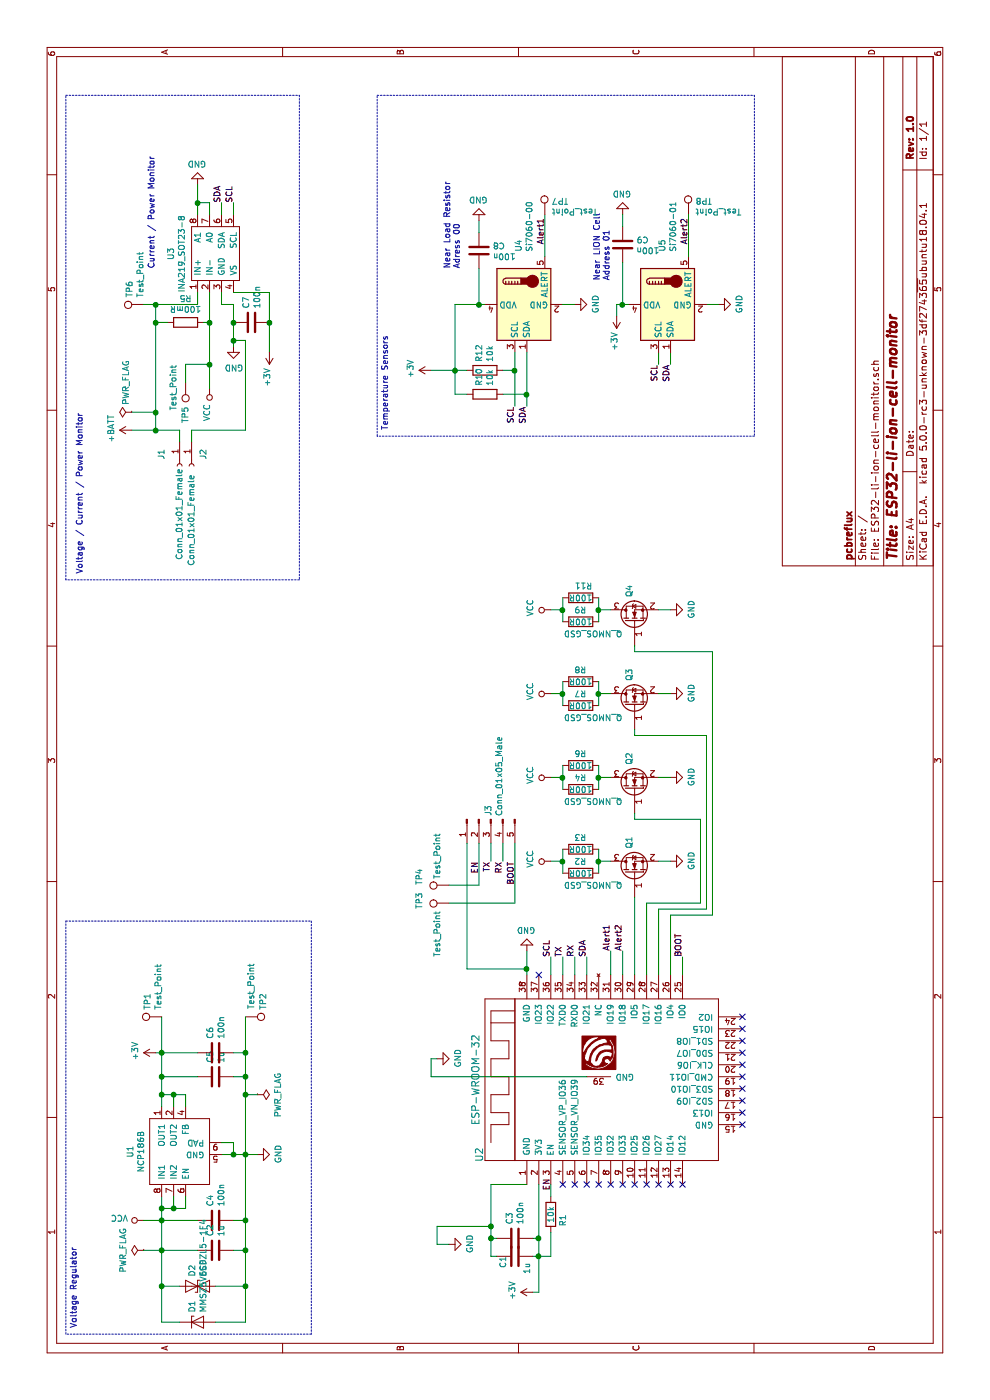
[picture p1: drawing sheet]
EESchema Schematic File Version 4
LIBS:ESP32-li-ion-cell-monitor-cache
EELAYER 26 0
EELAYER END
$Descr A4 11693 8268
encoding utf-8
Sheet 1 1
Title "ESP32-li-ion-cell-monitor"
Date ""
Rev "1.0"
Comp "pcbreflux"
Comment1 ""
Comment2 ""
Comment3 ""
Comment4 ""
$EndDescr
$Comp
L module:ESP-WROOM-32 U2
U 1 1
P 2700 5200
F 0 "U2" H 2050 6400 60  0000 C CNN
F 1 "ESP-WROOM-32" H 2675 6431 60  0000 C CNN
F 2 "module:ESP-WROOM-32-short" H 3150 4900 60  0001 C CNN
F 3 "" H 3150 4900 60  0001 C CNN
	1    2700 5200
	1    0    0    -1  
$EndComp
$Comp
L module:Si7060 U4
U 1 1
P 9150 4400
F 0 "U4" H 9591 4471 50  0000 L CNN
F 1 "Si7060-00" H 9591 4380 50  0000 L CNN
F 2 "Package_TO_SOT_SMD:SOT-23-5" H 9150 4000 50  0001 C CNN
F 3 "https://www.silabs.com/documents/public/data-sheets/Si7050-1-3-4-5-A20.pdf" H 8950 4700 50  0001 C CNN
	1    9150 4400
	1    0    0    -1  
$EndComp
$Comp
L Device:C C4
U 1 1
P 1500 1800
F 0 "C4" H 1615 1846 50  0000 L CNN
F 1 "100n" H 1615 1755 50  0000 L CNN
F 2 "Capacitor_SMD:C_0603_1608Metric" H 1538 1650 50  0001 C CNN
F 3 "~" H 1500 1800 50  0001 C CNN
	1    1500 1800
	1    0    0    -1  
$EndComp
$Comp
L Device:C C2
U 1 1
P 1250 1800
F 0 "C2" H 1365 1846 50  0000 L CNN
F 1 "1u" H 1365 1755 50  0000 L CNN
F 2 "Capacitor_SMD:C_0805_2012Metric" H 1288 1650 50  0001 C CNN
F 3 "~" H 1250 1800 50  0001 C CNN
	1    1250 1800
	1    0    0    -1  
$EndComp
$Comp
L Device:C C5
U 1 1
P 2700 1800
F 0 "C5" H 2815 1846 50  0000 L CNN
F 1 "1u" H 2815 1755 50  0000 L CNN
F 2 "Capacitor_SMD:C_0805_2012Metric" H 2738 1650 50  0001 C CNN
F 3 "~" H 2700 1800 50  0001 C CNN
	1    2700 1800
	1    0    0    -1  
$EndComp
$Comp
L Device:C C6
U 1 1
P 2900 1800
F 0 "C6" H 3015 1846 50  0000 L CNN
F 1 "100n" H 3015 1755 50  0000 L CNN
F 2 "Capacitor_SMD:C_0603_1608Metric" H 2938 1650 50  0001 C CNN
F 3 "~" H 2900 1800 50  0001 C CNN
	1    2900 1800
	1    0    0    -1  
$EndComp
$Comp
L power:GND #PWR04
U 1 1
P 2050 2150
F 0 "#PWR04" H 2050 1900 50  0001 C CNN
F 1 "GND" H 2055 1977 50  0000 C CNN
F 2 "" H 2050 2150 50  0001 C CNN
F 3 "" H 2050 2150 50  0001 C CNN
	1    2050 2150
	1    0    0    -1  
$EndComp
$Comp
L power:PWR_FLAG #FLG01
U 1 1
P 1250 1200
F 0 "#FLG01" H 1250 1275 50  0001 C CNN
F 1 "PWR_FLAG" H 1250 1374 50  0000 C CNN
F 2 "" H 1250 1200 50  0001 C CNN
F 3 "~" H 1250 1200 50  0001 C CNN
	1    1250 1200
	1    0    0    -1  
$EndComp
Wire Wire Line
	1250 1950 1250 2050
Wire Wire Line
	1250 2050 1500 2050
Wire Wire Line
	1500 2050 1500 1950
Wire Wire Line
	1500 2050 2050 2050
Connection ~ 1500 2050
Wire Wire Line
	2700 2050 2700 1950
Connection ~ 2050 2050
Wire Wire Line
	2700 2050 2900 2050
Wire Wire Line
	2900 2050 2900 1950
Connection ~ 2700 2050
Wire Wire Line
	2700 1350 2700 1650
Wire Wire Line
	2700 1350 2900 1350
Wire Wire Line
	2900 1350 2900 1650
Wire Wire Line
	1500 1350 1500 1650
Wire Wire Line
	1500 1350 1250 1350
Wire Wire Line
	1250 1350 1250 1650
Connection ~ 1500 1350
Wire Wire Line
	2050 2050 2050 2150
Connection ~ 1250 1350
$Comp
L power:+BATT #PWR08
U 1 1
P 8100 1100
F 0 "#PWR08" H 8100 950 50  0001 C CNN
F 1 "+BATT" H 8115 1273 50  0000 C CNN
F 2 "" H 8100 1100 50  0001 C CNN
F 3 "" H 8100 1100 50  0001 C CNN
	1    8100 1100
	1    0    0    -1  
$EndComp
Wire Wire Line
	1250 1200 1250 1350
Wire Wire Line
	2900 1300 2900 1350
Connection ~ 2900 1350
$Comp
L Device:C C1
U 1 1
P 1200 4300
F 0 "C1" H 1100 4400 50  0000 L CNN
F 1 "1u" H 1050 4200 50  0000 L CNN
F 2 "Capacitor_SMD:C_0805_2012Metric" H 1238 4150 50  0001 C CNN
F 3 "~" H 1200 4300 50  0001 C CNN
	1    1200 4300
	1    0    0    -1  
$EndComp
$Comp
L power:GND #PWR02
U 1 1
P 1300 3750
F 0 "#PWR02" H 1300 3500 50  0001 C CNN
F 1 "GND" H 1305 3577 50  0000 C CNN
F 2 "" H 1300 3750 50  0001 C CNN
F 3 "" H 1300 3750 50  0001 C CNN
	1    1300 3750
	1    0    0    -1  
$EndComp
$Comp
L Device:R R1
U 1 1
P 1550 4600
F 0 "R1" V 1650 4550 50  0000 C CNN
F 1 "10k" V 1550 4600 50  0000 C CNN
F 2 "Resistor_SMD:R_0603_1608Metric" V 1480 4600 50  0001 C CNN
F 3 "~" H 1550 4600 50  0001 C CNN
	1    1550 4600
	0    1    1    0   
$EndComp
$Comp
L Device:C C3
U 1 1
P 1350 4300
F 0 "C3" H 1465 4346 50  0000 L CNN
F 1 "100n" H 1465 4255 50  0000 L CNN
F 2 "Capacitor_SMD:C_0603_1608Metric" H 1388 4150 50  0001 C CNN
F 3 "~" H 1350 4300 50  0001 C CNN
	1    1350 4300
	1    0    0    -1  
$EndComp
Wire Wire Line
	1350 4500 1350 4450
Wire Wire Line
	1350 4500 1200 4500
Wire Wire Line
	1200 4500 1200 4450
Connection ~ 1350 4500
Wire Wire Line
	1800 4400 1800 4100
Wire Wire Line
	1800 4100 1450 4100
Wire Wire Line
	1350 4100 1350 4150
Wire Wire Line
	1350 4100 1200 4100
Wire Wire Line
	1200 4100 1200 4150
Connection ~ 1350 4100
Wire Wire Line
	1450 4100 1450 3650
Wire Wire Line
	1450 3650 1300 3650
Wire Wire Line
	1300 3650 1300 3750
Connection ~ 1450 4100
Wire Wire Line
	1450 4100 1350 4100
Wire Wire Line
	1350 4500 1800 4500
Wire Wire Line
	1800 4600 1700 4600
Wire Wire Line
	1400 4600 1200 4600
Wire Wire Line
	1200 4600 1200 4500
Connection ~ 1200 4500
Wire Wire Line
	1200 4500 900  4500
Wire Wire Line
	900  4500 900  4450
$Comp
L power:GND #PWR07
U 1 1
P 3750 4400
F 0 "#PWR07" H 3750 4150 50  0001 C CNN
F 1 "GND" H 3755 4227 50  0000 C CNN
F 2 "" H 3750 4400 50  0001 C CNN
F 3 "" H 3750 4400 50  0001 C CNN
	1    3750 4400
	0    -1   -1   0   
$EndComp
Wire Wire Line
	3600 4400 3550 4400
$Comp
L power:GND #PWR05
U 1 1
P 2850 3650
F 0 "#PWR05" H 2850 3400 50  0001 C CNN
F 1 "GND" H 2855 3477 50  0000 C CNN
F 2 "" H 2850 3650 50  0001 C CNN
F 3 "" H 2850 3650 50  0001 C CNN
	1    2850 3650
	1    0    0    -1  
$EndComp
Wire Wire Line
	2850 3650 2850 3600
Wire Wire Line
	2850 3600 2700 3600
Wire Wire Line
	2700 3600 2700 4900
Wire Wire Line
	8300 4400 8400 4400
Wire Wire Line
	8650 5600 8750 5600
$Comp
L power:GND #PWR023
U 1 1
P 9150 4800
F 0 "#PWR023" H 9150 4550 50  0001 C CNN
F 1 "GND" H 9155 4627 50  0000 C CNN
F 2 "" H 9150 4800 50  0001 C CNN
F 3 "" H 9150 4800 50  0001 C CNN
	1    9150 4800
	1    0    0    -1  
$EndComp
$Comp
L power:GND #PWR024
U 1 1
P 9150 6000
F 0 "#PWR024" H 9150 5750 50  0001 C CNN
F 1 "GND" H 9155 5827 50  0000 C CNN
F 2 "" H 9150 6000 50  0001 C CNN
F 3 "" H 9150 6000 50  0001 C CNN
	1    9150 6000
	1    0    0    -1  
$EndComp
Wire Wire Line
	9150 4800 9150 4700
Wire Wire Line
	9150 6000 9150 5900
$Comp
L Device:R R12
U 1 1
P 8600 4050
F 0 "R12" H 8530 4004 50  0000 R CNN
F 1 "10k" H 8530 4095 50  0000 R CNN
F 2 "Resistor_SMD:R_0603_1608Metric" V 8530 4050 50  0001 C CNN
F 3 "~" H 8600 4050 50  0001 C CNN
	1    8600 4050
	-1   0    0    1   
$EndComp
$Comp
L Device:R R10
U 1 1
P 8400 4050
F 0 "R10" H 8330 4004 50  0000 R CNN
F 1 "10k" H 8330 4095 50  0000 R CNN
F 2 "Resistor_SMD:R_0603_1608Metric" V 8330 4050 50  0001 C CNN
F 3 "~" H 8400 4050 50  0001 C CNN
	1    8400 4050
	-1   0    0    1   
$EndComp
Wire Wire Line
	8750 4300 8600 4300
Wire Wire Line
	8650 5500 8750 5500
Wire Wire Line
	8400 3800 8400 3900
Wire Wire Line
	8600 3800 8600 3900
Wire Wire Line
	9150 4050 9150 4000
Wire Wire Line
	9150 3800 8600 3800
Connection ~ 8600 3800
Wire Wire Line
	8400 4200 8400 4400
Connection ~ 8400 4400
Wire Wire Line
	8400 4400 8750 4400
Wire Wire Line
	8600 4200 8600 4300
Connection ~ 8600 4300
Wire Wire Line
	8600 4300 8300 4300
Text Label 9650 4550 0    50   ~ 0
Alert1
Text Label 9650 5750 0    50   ~ 0
Alert2
Text Label 3750 5100 0    50   ~ 0
Alert1
Text Label 3750 5200 0    50   ~ 0
Alert2
Wire Wire Line
	3750 5100 3550 5100
Wire Wire Line
	3750 5200 3550 5200
Text Notes 6900 700  0    50   ~ 0
Voltage / Current / Power Monitor
$Comp
L Device:Q_NMOS_GSD Q1
U 1 1
P 4400 5300
F 0 "Q1" H 4605 5346 50  0000 L CNN
F 1 "Q_NMOS_GSD" V 4300 5400 50  0000 L CNN
F 2 "Package_TO_SOT_SMD:SOT-23" H 4600 5400 50  0001 C CNN
F 3 "~" H 4400 5300 50  0001 C CNN
	1    4400 5300
	1    0    0    -1  
$EndComp
$Comp
L power:GND #PWR010
U 1 1
P 4500 5600
F 0 "#PWR010" H 4500 5350 50  0001 C CNN
F 1 "GND" H 4505 5427 50  0000 C CNN
F 2 "" H 4500 5600 50  0001 C CNN
F 3 "" H 4500 5600 50  0001 C CNN
	1    4500 5600
	1    0    0    -1  
$EndComp
Wire Wire Line
	4500 5600 4500 5500
$Comp
L Device:R R2
U 1 1
P 4400 4850
F 0 "R2" V 4500 4800 50  0000 L CNN
F 1 "100R" V 4400 4750 50  0000 L CNN
F 2 "Resistor_SMD:R_2512_6332Metric_Pad1.52x3.35mm_HandSolder" V 4330 4850 50  0001 C CNN
F 3 "~" H 4400 4850 50  0001 C CNN
	1    4400 4850
	1    0    0    -1  
$EndComp
Wire Wire Line
	4500 4600 4500 4700
Wire Wire Line
	4500 5000 4500 5100
$Comp
L Connector:Conn_01x05_Male J3
U 1 1
P 4850 4100
F 0 "J3" H 4823 4123 50  0000 R CNN
F 1 "Conn_01x05_Male" H 4823 4032 50  0000 R CNN
F 2 "Connector_PinHeader_2.54mm:PinHeader_1x05_P2.54mm_Horizontal" H 4850 4100 50  0001 C CNN
F 3 "~" H 4850 4100 50  0001 C CNN
	1    4850 4100
	-1   0    0    -1  
$EndComp
Wire Wire Line
	4650 3900 3600 3900
Text Label 1750 4600 0    50   ~ 0
EN
Text Label 4500 4000 2    50   ~ 0
EN
Text Label 3700 5700 0    50   ~ 0
BOOT
Wire Wire Line
	3700 5700 3550 5700
Text Label 4500 4300 2    50   ~ 0
BOOT
Text Label 3700 4700 0    50   ~ 0
TX
Text Label 3700 4800 0    50   ~ 0
RX
Wire Wire Line
	3700 4800 3550 4800
Wire Wire Line
	3700 4700 3550 4700
Text Label 4500 4100 2    50   ~ 0
TX
Text Label 4500 4200 2    50   ~ 0
RX
Wire Wire Line
	4650 4200 4500 4200
$Comp
L Connector:Test_Point TP4
U 1 1
P 4300 3750
F 0 "TP4" H 4300 4000 50  0000 L CNN
F 1 "Test_Point" H 4350 3850 50  0000 L CNN
F 2 "TestPoint:TestPoint_Pad_D2.0mm" H 4500 3750 50  0001 C CNN
F 3 "~" H 4500 3750 50  0001 C CNN
	1    4300 3750
	1    0    0    -1  
$EndComp
Wire Wire Line
	4300 3750 4300 4000
Wire Wire Line
	4300 4000 4650 4000
$Comp
L Connector:Test_Point TP3
U 1 1
P 4150 3750
F 0 "TP3" H 4100 4000 50  0000 L CNN
F 1 "Test_Point" H 3700 3850 50  0000 L CNN
F 2 "TestPoint:TestPoint_Pad_D2.0mm" H 4350 3750 50  0001 C CNN
F 3 "~" H 4350 3750 50  0001 C CNN
	1    4150 3750
	1    0    0    -1  
$EndComp
$Comp
L module:INA219_SOT23-8 U3
U 1 1
P 9550 1700
F 0 "U3" H 9575 1975 50  0000 C CNN
F 1 "INA219_SOT23-8" H 9575 1884 50  0000 C CNN
F 2 "Package_TO_SOT_SMD:TSOT-23-8_HandSoldering" H 9650 1950 50  0001 C CNN
F 3 "" H 9550 1700 50  0001 C CNN
	1    9550 1700
	1    0    0    -1  
$EndComp
Text Label 3700 4600 0    50   ~ 0
SCL
Text Label 3700 4900 0    50   ~ 0
SDA
$Comp
L power:GND #PWR018
U 1 1
P 10150 1650
F 0 "#PWR018" H 10150 1400 50  0001 C CNN
F 1 "GND" H 10155 1477 50  0000 C CNN
F 2 "" H 10150 1650 50  0001 C CNN
F 3 "" H 10150 1650 50  0001 C CNN
	1    10150 1650
	0    -1   -1   0   
$EndComp
Wire Wire Line
	10150 1650 10000 1650
Wire Wire Line
	10000 1650 10000 1750
Wire Wire Line
	10000 1750 9900 1750
Connection ~ 10000 1650
Wire Wire Line
	10000 1650 9900 1650
$Comp
L Device:R R5
U 1 1
P 9000 1550
F 0 "R5" V 8793 1550 50  0000 C CNN
F 1 "100mR" V 8884 1550 50  0000 C CNN
F 2 "Resistor_SMD:R_2512_6332Metric_Pad1.52x3.35mm_HandSolder" V 8930 1550 50  0001 C CNN
F 3 "~" H 9000 1550 50  0001 C CNN
	1    9000 1550
	-1   0    0    1   
$EndComp
Wire Wire Line
	8000 1600 8100 1600
Wire Wire Line
	8100 1600 8100 2050
Connection ~ 1250 2050
Wire Wire Line
	8000 1500 8100 1500
Wire Wire Line
	8100 1100 8100 1300
Wire Wire Line
	9000 1300 9000 1400
Wire Wire Line
	9150 1650 9250 1650
$Comp
L power:GND #PWR013
U 1 1
P 8800 1950
F 0 "#PWR013" H 8800 1700 50  0001 C CNN
F 1 "GND" H 8805 1777 50  0000 C CNN
F 2 "" H 8800 1950 50  0001 C CNN
F 3 "" H 8800 1950 50  0001 C CNN
	1    8800 1950
	0    1    1    0   
$EndComp
Wire Wire Line
	9900 1950 10000 1950
Wire Wire Line
	9900 1850 10000 1850
$Comp
L Device:C C7
U 1 1
P 9000 2100
F 0 "C7" H 9115 2146 50  0000 L CNN
F 1 "100n" H 9115 2055 50  0000 L CNN
F 2 "Capacitor_SMD:C_0603_1608Metric" H 9038 1950 50  0001 C CNN
F 3 "~" H 9000 2100 50  0001 C CNN
	1    9000 2100
	1    0    0    -1  
$EndComp
Wire Wire Line
	8800 1950 8850 1950
Wire Wire Line
	9000 1950 9150 1950
Wire Wire Line
	9150 1950 9150 1850
Wire Wire Line
	9150 1850 9250 1850
Wire Wire Line
	9250 1950 9250 2250
Wire Wire Line
	9250 2250 9000 2250
Wire Wire Line
	9000 2250 8750 2250
Connection ~ 9000 2250
$Comp
L Device:R R3
U 1 1
P 4600 4850
F 0 "R3" V 4700 4800 50  0000 L CNN
F 1 "100R" V 4600 4750 50  0000 L CNN
F 2 "Resistor_SMD:R_2512_6332Metric_Pad1.52x3.35mm_HandSolder" V 4530 4850 50  0001 C CNN
F 3 "~" H 4600 4850 50  0001 C CNN
	1    4600 4850
	1    0    0    -1  
$EndComp
Wire Wire Line
	4500 4700 4400 4700
Wire Wire Line
	4500 4700 4600 4700
Connection ~ 4500 4700
Wire Wire Line
	4600 5000 4500 5000
Wire Wire Line
	4500 5000 4400 5000
Connection ~ 4500 5000
$Comp
L Device:Q_NMOS_GSD Q2
U 1 1
P 5100 5300
F 0 "Q2" H 5305 5346 50  0000 L CNN
F 1 "Q_NMOS_GSD" V 5000 5400 50  0000 L CNN
F 2 "Package_TO_SOT_SMD:SOT-23" H 5300 5400 50  0001 C CNN
F 3 "~" H 5100 5300 50  0001 C CNN
	1    5100 5300
	1    0    0    -1  
$EndComp
$Comp
L power:GND #PWR015
U 1 1
P 5200 5600
F 0 "#PWR015" H 5200 5350 50  0001 C CNN
F 1 "GND" H 5205 5427 50  0000 C CNN
F 2 "" H 5200 5600 50  0001 C CNN
F 3 "" H 5200 5600 50  0001 C CNN
	1    5200 5600
	1    0    0    -1  
$EndComp
Wire Wire Line
	5200 5600 5200 5500
Wire Wire Line
	4850 5300 4900 5300
$Comp
L Device:R R4
U 1 1
P 5100 4850
F 0 "R4" V 5200 4800 50  0000 L CNN
F 1 "100R" V 5100 4750 50  0000 L CNN
F 2 "Resistor_SMD:R_2512_6332Metric_Pad1.52x3.35mm_HandSolder" V 5030 4850 50  0001 C CNN
F 3 "~" H 5100 4850 50  0001 C CNN
	1    5100 4850
	1    0    0    -1  
$EndComp
Wire Wire Line
	5200 4600 5200 4700
Wire Wire Line
	5200 5000 5200 5100
$Comp
L Device:R R6
U 1 1
P 5300 4850
F 0 "R6" V 5400 4800 50  0000 L CNN
F 1 "100R" V 5300 4750 50  0000 L CNN
F 2 "Resistor_SMD:R_2512_6332Metric_Pad1.52x3.35mm_HandSolder" V 5230 4850 50  0001 C CNN
F 3 "~" H 5300 4850 50  0001 C CNN
	1    5300 4850
	1    0    0    -1  
$EndComp
Wire Wire Line
	5200 4700 5100 4700
Wire Wire Line
	5200 4700 5300 4700
Connection ~ 5200 4700
Wire Wire Line
	5300 5000 5200 5000
Wire Wire Line
	5200 5000 5100 5000
Connection ~ 5200 5000
$Comp
L Device:Q_NMOS_GSD Q3
U 1 1
P 5800 5300
F 0 "Q3" H 6005 5346 50  0000 L CNN
F 1 "Q_NMOS_GSD" V 5700 5400 50  0000 L CNN
F 2 "Package_TO_SOT_SMD:SOT-23" H 6000 5400 50  0001 C CNN
F 3 "~" H 5800 5300 50  0001 C CNN
	1    5800 5300
	1    0    0    -1  
$EndComp
$Comp
L power:GND #PWR017
U 1 1
P 5900 5600
F 0 "#PWR017" H 5900 5350 50  0001 C CNN
F 1 "GND" H 5905 5427 50  0000 C CNN
F 2 "" H 5900 5600 50  0001 C CNN
F 3 "" H 5900 5600 50  0001 C CNN
	1    5900 5600
	1    0    0    -1  
$EndComp
Wire Wire Line
	5900 5600 5900 5500
Wire Wire Line
	5550 5300 5600 5300
$Comp
L Device:R R7
U 1 1
P 5800 4850
F 0 "R7" V 5900 4800 50  0000 L CNN
F 1 "100R" V 5800 4750 50  0000 L CNN
F 2 "Resistor_SMD:R_2512_6332Metric_Pad1.52x3.35mm_HandSolder" V 5730 4850 50  0001 C CNN
F 3 "~" H 5800 4850 50  0001 C CNN
	1    5800 4850
	1    0    0    -1  
$EndComp
Wire Wire Line
	5900 4600 5900 4700
Wire Wire Line
	5900 5000 5900 5100
$Comp
L Device:R R8
U 1 1
P 6000 4850
F 0 "R8" V 6100 4800 50  0000 L CNN
F 1 "100R" V 6000 4750 50  0000 L CNN
F 2 "Resistor_SMD:R_2512_6332Metric_Pad1.52x3.35mm_HandSolder" V 5930 4850 50  0001 C CNN
F 3 "~" H 6000 4850 50  0001 C CNN
	1    6000 4850
	1    0    0    -1  
$EndComp
Wire Wire Line
	5900 4700 5800 4700
Wire Wire Line
	5900 4700 6000 4700
Connection ~ 5900 4700
Wire Wire Line
	6000 5000 5900 5000
Wire Wire Line
	5900 5000 5800 5000
Connection ~ 5900 5000
$Comp
L Device:Q_NMOS_GSD Q4
U 1 1
P 6500 5300
F 0 "Q4" H 6705 5346 50  0000 L CNN
F 1 "Q_NMOS_GSD" V 6400 5400 50  0000 L CNN
F 2 "Package_TO_SOT_SMD:SOT-23" H 6700 5400 50  0001 C CNN
F 3 "~" H 6500 5300 50  0001 C CNN
	1    6500 5300
	1    0    0    -1  
$EndComp
$Comp
L power:GND #PWR020
U 1 1
P 6600 5600
F 0 "#PWR020" H 6600 5350 50  0001 C CNN
F 1 "GND" H 6605 5427 50  0000 C CNN
F 2 "" H 6600 5600 50  0001 C CNN
F 3 "" H 6600 5600 50  0001 C CNN
	1    6600 5600
	1    0    0    -1  
$EndComp
Wire Wire Line
	6600 5600 6600 5500
Wire Wire Line
	6250 5300 6300 5300
$Comp
L Device:R R9
U 1 1
P 6500 4850
F 0 "R9" V 6600 4800 50  0000 L CNN
F 1 "100R" V 6500 4750 50  0000 L CNN
F 2 "Resistor_SMD:R_2512_6332Metric_Pad1.52x3.35mm_HandSolder" V 6430 4850 50  0001 C CNN
F 3 "~" H 6500 4850 50  0001 C CNN
	1    6500 4850
	1    0    0    -1  
$EndComp
Wire Wire Line
	6600 4600 6600 4700
Wire Wire Line
	6600 5000 6600 5100
$Comp
L Device:R R11
U 1 1
P 6700 4850
F 0 "R11" V 6800 4750 50  0000 L CNN
F 1 "100R" V 6700 4750 50  0000 L CNN
F 2 "Resistor_SMD:R_2512_6332Metric_Pad1.52x3.35mm_HandSolder" V 6630 4850 50  0001 C CNN
F 3 "~" H 6700 4850 50  0001 C CNN
	1    6700 4850
	1    0    0    -1  
$EndComp
Wire Wire Line
	6600 4700 6500 4700
Wire Wire Line
	6600 4700 6700 4700
Connection ~ 6600 4700
Wire Wire Line
	6700 5000 6600 5000
Wire Wire Line
	6600 5000 6500 5000
Connection ~ 6600 5000
$Comp
L power:VCC #PWR011
U 1 1
P 8450 1750
F 0 "#PWR011" H 8450 1600 50  0001 C CNN
F 1 "VCC" V 8468 1877 50  0000 L CNN
F 2 "" H 8450 1750 50  0001 C CNN
F 3 "" H 8450 1750 50  0001 C CNN
	1    8450 1750
	0    -1   -1   0   
$EndComp
Wire Wire Line
	9150 1300 9150 1650
$Comp
L power:VCC #PWR09
U 1 1
P 4500 4600
F 0 "#PWR09" H 4500 4450 50  0001 C CNN
F 1 "VCC" H 4517 4773 50  0000 C CNN
F 2 "" H 4500 4600 50  0001 C CNN
F 3 "" H 4500 4600 50  0001 C CNN
	1    4500 4600
	1    0    0    -1  
$EndComp
$Comp
L power:VCC #PWR014
U 1 1
P 5200 4600
F 0 "#PWR014" H 5200 4450 50  0001 C CNN
F 1 "VCC" H 5217 4773 50  0000 C CNN
F 2 "" H 5200 4600 50  0001 C CNN
F 3 "" H 5200 4600 50  0001 C CNN
	1    5200 4600
	1    0    0    -1  
$EndComp
$Comp
L power:VCC #PWR016
U 1 1
P 5900 4600
F 0 "#PWR016" H 5900 4450 50  0001 C CNN
F 1 "VCC" H 5917 4773 50  0000 C CNN
F 2 "" H 5900 4600 50  0001 C CNN
F 3 "" H 5900 4600 50  0001 C CNN
	1    5900 4600
	1    0    0    -1  
$EndComp
$Comp
L power:VCC #PWR019
U 1 1
P 6600 4600
F 0 "#PWR019" H 6600 4450 50  0001 C CNN
F 1 "VCC" H 6617 4773 50  0000 C CNN
F 2 "" H 6600 4600 50  0001 C CNN
F 3 "" H 6600 4600 50  0001 C CNN
	1    6600 4600
	1    0    0    -1  
$EndComp
$Comp
L Device:C C8
U 1 1
P 9600 4000
F 0 "C8" H 9715 4046 50  0000 L CNN
F 1 "100n" H 9715 3955 50  0000 L CNN
F 2 "Capacitor_SMD:C_0603_1608Metric" H 9638 3850 50  0001 C CNN
F 3 "~" H 9600 4000 50  0001 C CNN
	1    9600 4000
	0    1    1    0   
$EndComp
$Comp
L Device:C C9
U 1 1
P 9650 5200
F 0 "C9" H 9765 5246 50  0000 L CNN
F 1 "100n" H 9765 5155 50  0000 L CNN
F 2 "Capacitor_SMD:C_0603_1608Metric" H 9688 5050 50  0001 C CNN
F 3 "~" H 9650 5200 50  0001 C CNN
	1    9650 5200
	0    1    1    0   
$EndComp
$Comp
L power:GND #PWR026
U 1 1
P 9900 5200
F 0 "#PWR026" H 9900 4950 50  0001 C CNN
F 1 "GND" H 9905 5027 50  0000 C CNN
F 2 "" H 9900 5200 50  0001 C CNN
F 3 "" H 9900 5200 50  0001 C CNN
	1    9900 5200
	0    -1   -1   0   
$EndComp
$Comp
L power:GND #PWR025
U 1 1
P 9850 4000
F 0 "#PWR025" H 9850 3750 50  0001 C CNN
F 1 "GND" H 9855 3827 50  0000 C CNN
F 2 "" H 9850 4000 50  0001 C CNN
F 3 "" H 9850 4000 50  0001 C CNN
	1    9850 4000
	0    -1   -1   0   
$EndComp
Wire Wire Line
	9450 4000 9150 4000
Connection ~ 9150 4000
Wire Wire Line
	9150 4000 9150 3800
Wire Wire Line
	9750 4000 9850 4000
Wire Wire Line
	9800 5200 9900 5200
Wire Wire Line
	3600 3900 3600 4400
Text Notes 9350 5100 0    50   ~ 0
Near LION Cell\nAddress 01
Text Notes 9450 3850 0    50   ~ 0
Near Load Resistor\nAdress 00
Text Notes 9450 1300 0    50   ~ 0
Current / Power Monitor
Text Notes 600  650  0    50   ~ 0
Voltage Regulator
NoConn ~ 3550 4500
NoConn ~ 1800 4700
NoConn ~ 1800 4800
NoConn ~ 1800 4900
NoConn ~ 1800 5000
NoConn ~ 1800 5100
NoConn ~ 1800 5200
NoConn ~ 1800 5300
NoConn ~ 1800 5400
NoConn ~ 1800 5500
NoConn ~ 1800 5600
NoConn ~ 1800 5700
NoConn ~ 2300 6200
NoConn ~ 2400 6200
NoConn ~ 2500 6200
NoConn ~ 2600 6200
NoConn ~ 2700 6200
NoConn ~ 2800 6200
NoConn ~ 2900 6200
NoConn ~ 3000 6200
NoConn ~ 3100 6200
NoConn ~ 3200 6200
$Comp
L module:Si7060 U5
U 1 1
P 9150 5600
F 0 "U5" H 9591 5671 50  0000 L CNN
F 1 "Si7060-01" H 9591 5580 50  0000 L CNN
F 2 "Package_TO_SOT_SMD:SOT-23-5" H 9150 5200 50  0001 C CNN
F 3 "https://www.silabs.com/documents/public/data-sheets/Si7050-1-3-4-5-A20.pdf" H 8950 5900 50  0001 C CNN
	1    9150 5600
	1    0    0    -1  
$EndComp
Wire Wire Line
	9050 5150 9150 5150
Wire Wire Line
	9150 5150 9150 5200
Wire Wire Line
	9150 5200 9500 5200
Connection ~ 9150 5200
Wire Wire Line
	9150 5200 9150 5250
$Comp
L power:PWR_FLAG #FLG02
U 1 1
P 2550 2150
F 0 "#FLG02" H 2550 2225 50  0001 C CNN
F 1 "PWR_FLAG" H 2550 2324 50  0000 C CNN
F 2 "" H 2550 2150 50  0001 C CNN
F 3 "~" H 2550 2150 50  0001 C CNN
	1    2550 2150
	-1   0    0    1   
$EndComp
Wire Wire Line
	2550 2050 2550 2150
Connection ~ 2550 2050
Wire Wire Line
	2550 2050 2700 2050
$Comp
L power:PWR_FLAG #FLG03
U 1 1
P 8250 1100
F 0 "#FLG03" H 8250 1175 50  0001 C CNN
F 1 "PWR_FLAG" H 8500 1150 50  0000 C CNN
F 2 "" H 8250 1100 50  0001 C CNN
F 3 "~" H 8250 1100 50  0001 C CNN
	1    8250 1100
	1    0    0    -1  
$EndComp
Wire Wire Line
	8100 1300 8250 1300
Wire Wire Line
	8250 1300 8250 1100
Connection ~ 8100 1300
Wire Wire Line
	3600 4400 3750 4400
Connection ~ 3600 4400
Connection ~ 9000 1950
Wire Wire Line
	9150 1300 9000 1300
Connection ~ 9000 1300
Wire Wire Line
	9000 1700 9000 1750
Connection ~ 9000 1750
Wire Wire Line
	9000 1750 9250 1750
$Comp
L Connector:Test_Point TP1
U 1 1
P 3200 1350
F 0 "TP1" H 3258 1470 50  0000 L CNN
F 1 "Test_Point" H 3258 1379 50  0000 L CNN
F 2 "TestPoint:TestPoint_Pad_D2.0mm" H 3400 1350 50  0001 C CNN
F 3 "~" H 3400 1350 50  0001 C CNN
	1    3200 1350
	1    0    0    -1  
$EndComp
$Comp
L Connector:Test_Point TP2
U 1 1
P 3200 2050
F 0 "TP2" H 3000 2200 50  0000 L CNN
F 1 "Test_Point" H 2750 2100 50  0000 L CNN
F 2 "TestPoint:TestPoint_Pad_D2.0mm" H 3400 2050 50  0001 C CNN
F 3 "~" H 3400 2050 50  0001 C CNN
	1    3200 2050
	-1   0    0    1   
$EndComp
Wire Wire Line
	2900 2050 3200 2050
Connection ~ 2900 2050
Wire Wire Line
	3200 1350 2900 1350
$Comp
L Connector:Test_Point TP6
U 1 1
P 9150 1200
F 0 "TP6" H 9208 1320 50  0000 L CNN
F 1 "Test_Point" H 9208 1229 50  0000 L CNN
F 2 "TestPoint:TestPoint_Pad_D2.0mm" H 9350 1200 50  0001 C CNN
F 3 "~" H 9350 1200 50  0001 C CNN
	1    9150 1200
	1    0    0    -1  
$EndComp
Wire Wire Line
	9150 1200 9150 1300
Connection ~ 9150 1300
$Comp
L Connector:Test_Point TP5
U 1 1
P 8500 1550
F 0 "TP5" V 8500 1750 50  0000 L CNN
F 1 "Test_Point" V 8600 1400 50  0000 L CNN
F 2 "TestPoint:TestPoint_Pad_D2.0mm" H 8700 1550 50  0001 C CNN
F 3 "~" H 8700 1550 50  0001 C CNN
	1    8500 1550
	0    -1   -1   0   
$EndComp
$Comp
L Connector:Test_Point TP8
U 1 1
P 9900 5750
F 0 "TP8" H 9958 5870 50  0000 L CNN
F 1 "Test_Point" H 9958 5779 50  0000 L CNN
F 2 "TestPoint:TestPoint_Pad_D2.0mm" H 10100 5750 50  0001 C CNN
F 3 "~" H 10100 5750 50  0001 C CNN
	1    9900 5750
	0    1    1    0   
$EndComp
$Comp
L Connector:Test_Point TP7
U 1 1
P 9900 4550
F 0 "TP7" H 9958 4670 50  0000 L CNN
F 1 "Test_Point" H 9958 4579 50  0000 L CNN
F 2 "TestPoint:TestPoint_Pad_D2.0mm" H 10100 4550 50  0001 C CNN
F 3 "~" H 10100 4550 50  0001 C CNN
	1    9900 4550
	0    1    1    0   
$EndComp
Wire Wire Line
	9550 4550 9900 4550
Wire Wire Line
	9550 5750 9900 5750
Wire Wire Line
	4650 4100 4500 4100
Wire Wire Line
	4150 4300 4650 4300
Wire Wire Line
	4150 3750 4150 4300
$Comp
L power:VCC #PWR03
U 1 1
P 1500 1200
F 0 "#PWR03" H 1500 1050 50  0001 C CNN
F 1 "VCC" V 1518 1327 50  0000 L CNN
F 2 "" H 1500 1200 50  0001 C CNN
F 3 "" H 1500 1200 50  0001 C CNN
	1    1500 1200
	1    0    0    -1  
$EndComp
Wire Wire Line
	1500 1200 1500 1350
Wire Wire Line
	2700 1350 2550 1350
Connection ~ 2700 1350
Wire Wire Line
	2050 1850 2050 1950
Wire Wire Line
	1700 1350 1600 1350
Wire Wire Line
	8450 1750 8650 1750
Wire Wire Line
	8500 1550 8650 1550
Wire Wire Line
	8650 1550 8650 1750
Connection ~ 8650 1750
Wire Wire Line
	8650 1750 9000 1750
Wire Wire Line
	8400 3800 8600 3800
Wire Wire Line
	8600 3600 8600 3800
$Comp
L module:NCP186B U1
U 1 1
P 2050 1450
F 0 "U1" H 2075 1815 50  0000 C CNN
F 1 "NCP186B" H 2075 1724 50  0000 C CNN
F 2 "module:XDFN8" H 2150 1800 50  0001 C CNN
F 3 "http://www.onsemi.com/pub/Collateral/NCP186-D.PDF" H 2050 1900 50  0001 C CNN
	1    2050 1450
	1    0    0    -1  
$EndComp
Wire Wire Line
	2050 2050 2550 2050
Wire Wire Line
	1700 1450 1600 1450
Wire Wire Line
	1600 1450 1600 1350
Connection ~ 1600 1350
Wire Wire Line
	1600 1350 1500 1350
Wire Wire Line
	1700 1550 1600 1550
Wire Wire Line
	1600 1550 1600 1450
Connection ~ 1600 1450
Wire Wire Line
	2450 1450 2550 1450
Wire Wire Line
	2550 1450 2550 1350
Connection ~ 2550 1350
Wire Wire Line
	2550 1350 2450 1350
Wire Wire Line
	2450 1550 2550 1550
Wire Wire Line
	2550 1550 2550 1450
Connection ~ 2550 1450
Wire Wire Line
	2150 1850 2150 1950
Wire Wire Line
	2150 1950 2050 1950
Connection ~ 2050 1950
Wire Wire Line
	2050 1950 2050 2050
$Comp
L Device:D_TVS D2
U 1 1
P 950 1650
F 0 "D2" V 904 1729 50  0000 L CNN
F 1 "ESDZL5-1F4" V 995 1729 50  0000 L CNN
F 2 "Diode_SMD:D_SOD-323_HandSoldering" H 950 1650 50  0001 C CNN
F 3 "https://www.st.com/resource/en/datasheet/esdzl5-1f4.pdf" H 950 1650 50  0001 C CNN
	1    950  1650
	0    1    1    0   
$EndComp
Wire Wire Line
	1250 1350 950  1350
Wire Wire Line
	950  1350 950  1500
Wire Wire Line
	950  1800 950  2050
Connection ~ 950  2050
Wire Wire Line
	950  2050 1250 2050
$Comp
L Device:D_Zener D1
U 1 1
P 650 1650
F 0 "D1" V 604 1729 50  0000 L CNN
F 1 "MMSZ5V6CF" V 695 1729 50  0000 L CNN
F 2 "Diode_SMD:D_SOD-123F" H 650 1650 50  0001 C CNN
F 3 "http://www.onsemi.com/pub/Collateral/MMSZ36VCF-D.pdf" H 650 1650 50  0001 C CNN
	1    650  1650
	0    1    1    0   
$EndComp
Wire Wire Line
	950  1350 650  1350
Wire Wire Line
	650  1350 650  1500
Connection ~ 950  1350
Wire Wire Line
	650  1800 650  2050
Wire Wire Line
	650  2050 950  2050
Wire Wire Line
	8850 1950 8850 2050
Wire Wire Line
	8100 2050 8850 2050
Connection ~ 8850 1950
Wire Wire Line
	8850 1950 9000 1950
Wire Wire Line
	8100 1300 8100 1500
Connection ~ 8250 1300
Wire Wire Line
	8250 1300 9000 1300
$Comp
L module:+3V #PWR012
U 1 1
P 8750 2250
F 0 "#PWR012" H 8750 2100 50  0001 C CNN
F 1 "+3V" V 8765 2378 50  0000 L CNN
F 2 "" H 8750 2250 50  0001 C CNN
F 3 "" H 8750 2250 50  0001 C CNN
	1    8750 2250
	0    -1   -1   0   
$EndComp
$Comp
L module:+3V #PWR021
U 1 1
P 8600 3600
F 0 "#PWR021" H 8600 3450 50  0001 C CNN
F 1 "+3V" H 8615 3773 50  0000 C CNN
F 2 "" H 8600 3600 50  0001 C CNN
F 3 "" H 8600 3600 50  0001 C CNN
	1    8600 3600
	1    0    0    -1  
$EndComp
$Comp
L module:+3V #PWR022
U 1 1
P 9050 5150
F 0 "#PWR022" H 9050 5000 50  0001 C CNN
F 1 "+3V" V 9065 5278 50  0000 L CNN
F 2 "" H 9050 5150 50  0001 C CNN
F 3 "" H 9050 5150 50  0001 C CNN
	1    9050 5150
	0    -1   -1   0   
$EndComp
$Comp
L module:+3V #PWR01
U 1 1
P 900 4450
F 0 "#PWR01" H 900 4300 50  0001 C CNN
F 1 "+3V" H 915 4623 50  0000 C CNN
F 2 "" H 900 4450 50  0001 C CNN
F 3 "" H 900 4450 50  0001 C CNN
	1    900  4450
	1    0    0    -1  
$EndComp
$Comp
L module:+3V #PWR06
U 1 1
P 2900 1300
F 0 "#PWR06" H 2900 1150 50  0001 C CNN
F 1 "+3V" H 2915 1473 50  0000 C CNN
F 2 "" H 2900 1300 50  0001 C CNN
F 3 "" H 2900 1300 50  0001 C CNN
	1    2900 1300
	1    0    0    -1  
$EndComp
$Comp
L Connector:Conn_01x01_Female J1
U 1 1
P 7800 1500
F 0 "J1" H 7700 1350 50  0000 C CNN
F 1 "Conn_01x01_Female" H 8200 1500 50  0000 C CNN
F 2 "Connector:Banana_Jack_1Pin" H 7800 1500 50  0001 C CNN
F 3 "~" H 7800 1500 50  0001 C CNN
	1    7800 1500
	-1   0    0    1   
$EndComp
$Comp
L Connector:Conn_01x01_Female J2
U 1 1
P 7800 1600
F 0 "J2" H 7700 1700 50  0000 C CNN
F 1 "Conn_01x01_Female" H 8250 1600 50  0000 C CNN
F 2 "Connector:Banana_Jack_1Pin" H 7800 1600 50  0001 C CNN
F 3 "~" H 7800 1600 50  0001 C CNN
	1    7800 1600
	-1   0    0    1   
$EndComp
Wire Wire Line
	3550 4600 3700 4600
Wire Wire Line
	3550 4900 3700 4900
Text Label 10000 1950 0    50   ~ 0
SCL
Text Label 10000 1850 0    50   ~ 0
SDA
Text Label 8300 4300 2    50   ~ 0
SCL
Text Label 8300 4400 2    50   ~ 0
SDA
Text Label 8650 5500 2    50   ~ 0
SCL
Text Label 8650 5600 2    50   ~ 0
SDA
Wire Wire Line
	3550 5300 4200 5300
Wire Wire Line
	4150 5400 4150 5850
Wire Wire Line
	4150 5850 4850 5850
Wire Wire Line
	4850 5850 4850 5300
Wire Wire Line
	3550 5400 4150 5400
Wire Wire Line
	4100 5500 4100 5900
Wire Wire Line
	4100 5900 5550 5900
Wire Wire Line
	5550 5900 5550 5300
Wire Wire Line
	3550 5500 4100 5500
Wire Wire Line
	4050 5600 4050 5950
Wire Wire Line
	4050 5950 6250 5950
Wire Wire Line
	6250 5950 6250 5300
Wire Wire Line
	3550 5600 4050 5600
Wire Notes Line
	550  550  4000 550 
Wire Notes Line
	4000 550  4000 2600
Wire Notes Line
	4000 2600 550  2600
Wire Notes Line
	550  2600 550  550 
Wire Notes Line
	6850 550  10900 550 
Wire Notes Line
	10900 550  10900 2500
Wire Notes Line
	10900 2500 6850 2500
Wire Notes Line
	6850 2500 6850 550 
Wire Notes Line
	8050 3150 10900 3150
Wire Notes Line
	10900 3150 10900 6300
Wire Notes Line
	10900 6300 8050 6300
Wire Notes Line
	8050 6300 8050 3150
Text Notes 8100 3250 0    50   ~ 0
Temperature Sensors
$EndSCHEMATC
